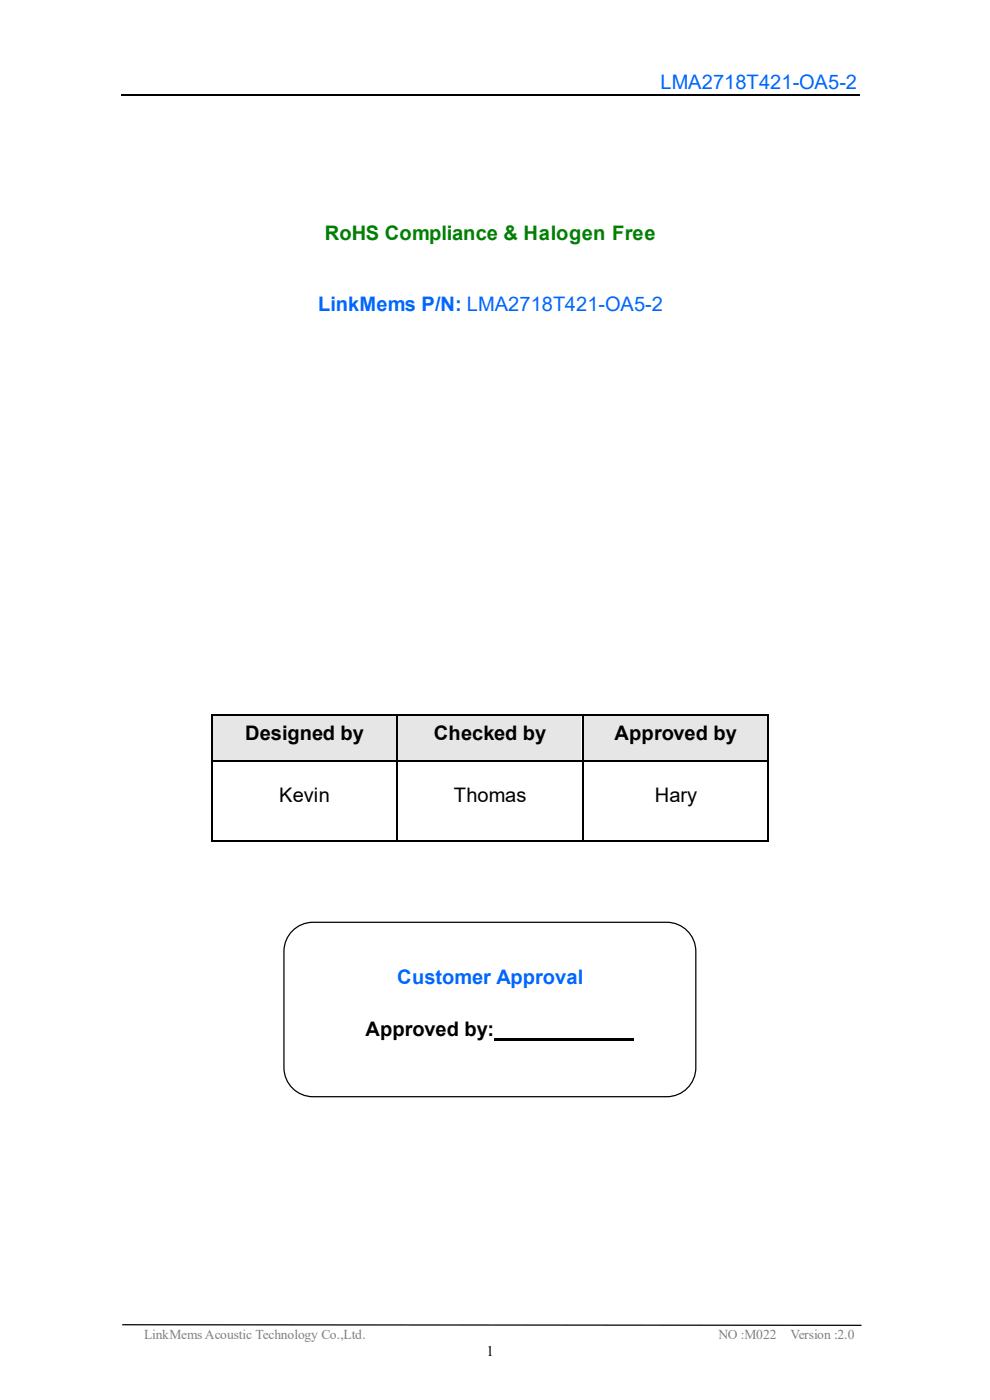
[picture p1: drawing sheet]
<svg xmlns="http://www.w3.org/2000/svg" width="210mm" height="297mm" viewBox="0 0 210 297" stroke-linecap="round" stroke-linejoin="round" font-family="sans-serif">
<path d="M25.7 20.2h156.6" fill="none" stroke="#000" stroke-width=".25"/>
<path d="M25.9 281.1l156.8 .1" fill="none" stroke="#000" stroke-width=".26"/>
<g fill="#e6e6e6">
<path d="M45.2 152.1h38.8v9.1h-38.8z" fill-rule="evenodd"/>
<path d="M46.8 153h35.6v7.3h-35.6z" fill-rule="evenodd"/>
<path d="M84.5 152.1h38.8v9.1h-38.8z" fill-rule="evenodd"/>
<path d="M86.1 153h35.6v7.3h-35.6z" fill-rule="evenodd"/>
<path d="M123.9 152.1h38.9v9.1h-38.9z" fill-rule="evenodd"/>
<path d="M125.6 153h35.5v7.3h-35.5z" fill-rule="evenodd"/>
</g>
<g fill="#000">
<path d="M44.7 151.6h.1v.5h-.1z" fill-rule="evenodd"/>
<path d="M44.7 151.6h.4v.1h-.4z" fill-rule="evenodd"/>
<path d="M44.9 151.8h.2v.3h-.2z" fill-rule="evenodd"/>
<path d="M44.9 151.8l.2 .2z" fill-rule="evenodd"/>
<path d="M84 152l.1 .1z" fill-rule="evenodd"/>
<path d="M84 151.6h.4v.1h-.4z" fill-rule="evenodd"/>
<path d="M84 151.8l.1 .2z" fill-rule="evenodd"/>
<path d="M84.3 152l.1 .1z" fill-rule="evenodd"/>
<path d="M84.3 151.8l.1 .2z" fill-rule="evenodd"/>
<path d="M123.4 152l.2 .1z" fill-rule="evenodd"/>
<path d="M123.4 151.6h.4v.1h-.4z" fill-rule="evenodd"/>
<path d="M123.4 151.8l.2 .2z" fill-rule="evenodd"/>
<path d="M123.7 152l.1 .1z" fill-rule="evenodd"/>
<path d="M123.7 151.8l.1 .2z" fill-rule="evenodd"/>
<path d="M162.8 151.6h.3v.1h-.3z" fill-rule="evenodd"/>
<path d="M162.8 151.8h.1v.3h-.1z" fill-rule="evenodd"/>
<path d="M162.8 151.8l.1 .2z" fill-rule="evenodd"/>
<path d="M163 151.6h.1v.5h-.1z" fill-rule="evenodd"/>
<path d="M44.7 161.6l.1 .1z" fill-rule="evenodd"/>
<path d="M44.7 161.2h.1v.4h-.1z" fill-rule="evenodd"/>
<path d="M44.7 178.3h.1v.3h-.1z" fill-rule="evenodd"/>
<path d="M44.7 178.5h.4v.1h-.4z" fill-rule="evenodd"/>
<path d="M44.9 161.6l.2 .1z" fill-rule="evenodd"/>
<path d="M44.9 161.2l.2 .1z" fill-rule="evenodd"/>
<path d="M44.9 161.5l.2 .1z" fill-rule="evenodd"/>
<path d="M44.9 178.2l.2 .2z" fill-rule="evenodd"/>
<path d="M44.9 178.2l.2 .2z" fill-rule="evenodd"/>
<path d="M84 161.6l.1 .1z" fill-rule="evenodd"/>
<path d="M84 161.2l.1 .1z" fill-rule="evenodd"/>
<path d="M84 161.5l.1 .1z" fill-rule="evenodd"/>
<path d="M84 178.2l.1 .2z" fill-rule="evenodd"/>
<path d="M84 178.5h.4v.1h-.4z" fill-rule="evenodd"/>
<path d="M84.3 161.6l.1 .1z" fill-rule="evenodd"/>
<path d="M84.3 161.2l.1 .1z" fill-rule="evenodd"/>
<path d="M84.3 161.5l.1 .1z" fill-rule="evenodd"/>
<path d="M84.3 178.2l.1 .2z" fill-rule="evenodd"/>
<path d="M123.4 161.6l.2 .1z" fill-rule="evenodd"/>
<path d="M123.4 161.2l.2 .1z" fill-rule="evenodd"/>
<path d="M123.4 161.5l.2 .1z" fill-rule="evenodd"/>
<path d="M123.4 178.2l.2 .2z" fill-rule="evenodd"/>
<path d="M123.4 178.5h.4v.1h-.4z" fill-rule="evenodd"/>
<path d="M123.7 161.6l.1 .1z" fill-rule="evenodd"/>
<path d="M123.7 161.2l.1 .1z" fill-rule="evenodd"/>
<path d="M123.7 161.5l.1 .1z" fill-rule="evenodd"/>
<path d="M123.7 178.2l.1 .2z" fill-rule="evenodd"/>
<path d="M162.8 161.6l.1 .1z" fill-rule="evenodd"/>
<path d="M162.8 161.2l.1 .1z" fill-rule="evenodd"/>
<path d="M162.8 161.5l.1 .1z" fill-rule="evenodd"/>
<path d="M162.8 178.5h.3v.1h-.3z" fill-rule="evenodd"/>
<path d="M162.8 178.2l.1 .2z" fill-rule="evenodd"/>
<path d="M162.8 178.2l.1 .2z" fill-rule="evenodd"/>
<path d="M163 161.6l.1 .1z" fill-rule="evenodd"/>
<path d="M163 161.2h.1v.4h-.1z" fill-rule="evenodd"/>
<path d="M163 178.3h.1v.3h-.1z" fill-rule="evenodd"/>
<path d="M104.8 220.3h29.7v.5h-29.7z" fill-rule="evenodd"/>
</g>
<g fill="none" stroke="#000" stroke-width=".21">
<path d="M44.8 152.1v9.1M45 152.1v9.1M45.1 151.7h38.9M45.1 151.9h38.9M84.1 152.1v9.1M84.3 152.1v9.1M84.4 151.7h39M84.4 151.9h39M123.5 152.1v9.1M123.8 152.1v9.1M123.8 151.7h39M123.8 151.9h39"/>
<path d="M162.8 152.1v9.1M163.1 152.1v9.1M44.8 161.7v16.6M45 161.7v16.6M45.1 161.3h38.9M45.1 161.5h38.9M45.1 178.6h38.9M45.1 178.3h38.9M84.1 161.7v16.6M84.3 161.7v16.6M84.4 161.3h39M84.4 161.5h39"/>
<path d="M84.4 178.6h39M84.4 178.3h39M123.5 161.7v16.6M123.8 161.7v16.6M123.8 161.3h39M123.8 161.5h39M123.8 178.6h39M123.8 178.3h39M162.8 161.7v16.6M163.1 161.7v16.6"/>
</g>
<path d="M45.1 152h38.9M84.4 152h39M123.8 152h39" fill="none" stroke="#e6e6e6" stroke-width=".21"/>
<path d="M62 197.5a6.2 6.2 0 0 1 4.4-1.8h75a6.2 6.2 0 0 1 6.2 6.2v24.6a6.2 6.2 0 0 1-6.2 6.2h-75a6.2 6.2 0 0 1-6.2-6.2v-24.6a6.1 6.1 0 0 1 1.8-4.4z" fill="none" stroke="#000" stroke-width=".26"/>
<g font-size="4.3" fill="#06f">
<text x="140.1" y="18.9">LMA2718T421-OA5-2</text>
<text x="67.5" y="66.1">LinkMems P/N: LMA2718T421-OA5-2</text>
<text x="84.3" y="208.8">Customer Approval</text>
</g>
<text font-size="4.3" fill="#008000" x="68.9" y="51">RoHS Compliance &amp; Halogen Free</text>
<g font-size="4.3">
<text x="52" y="157">Designed by</text>
<text x="92" y="157">Checked by</text>
<text x="130.3" y="157">Approved by</text>
<text x="59.2" y="170.2">Kevin</text>
<text x="96.3" y="170.2">Thomas</text>
<text x="138.8" y="170.2">Hary</text>
<text x="77.5" y="219.8">Approved by:</text>
</g>
<text font-size="3.1" x="103.2" y="287.8">1</text>
<g font-size="2.9" fill="#808080">
<text x="30.5" y="284.2">LinkMems Acoustic Technology Co.,Ltd.</text>
<text x="152.4" y="284.2">NO :M022</text>
<text x="167.6" y="284.2">Version :2.0</text>
</g>
</svg>
